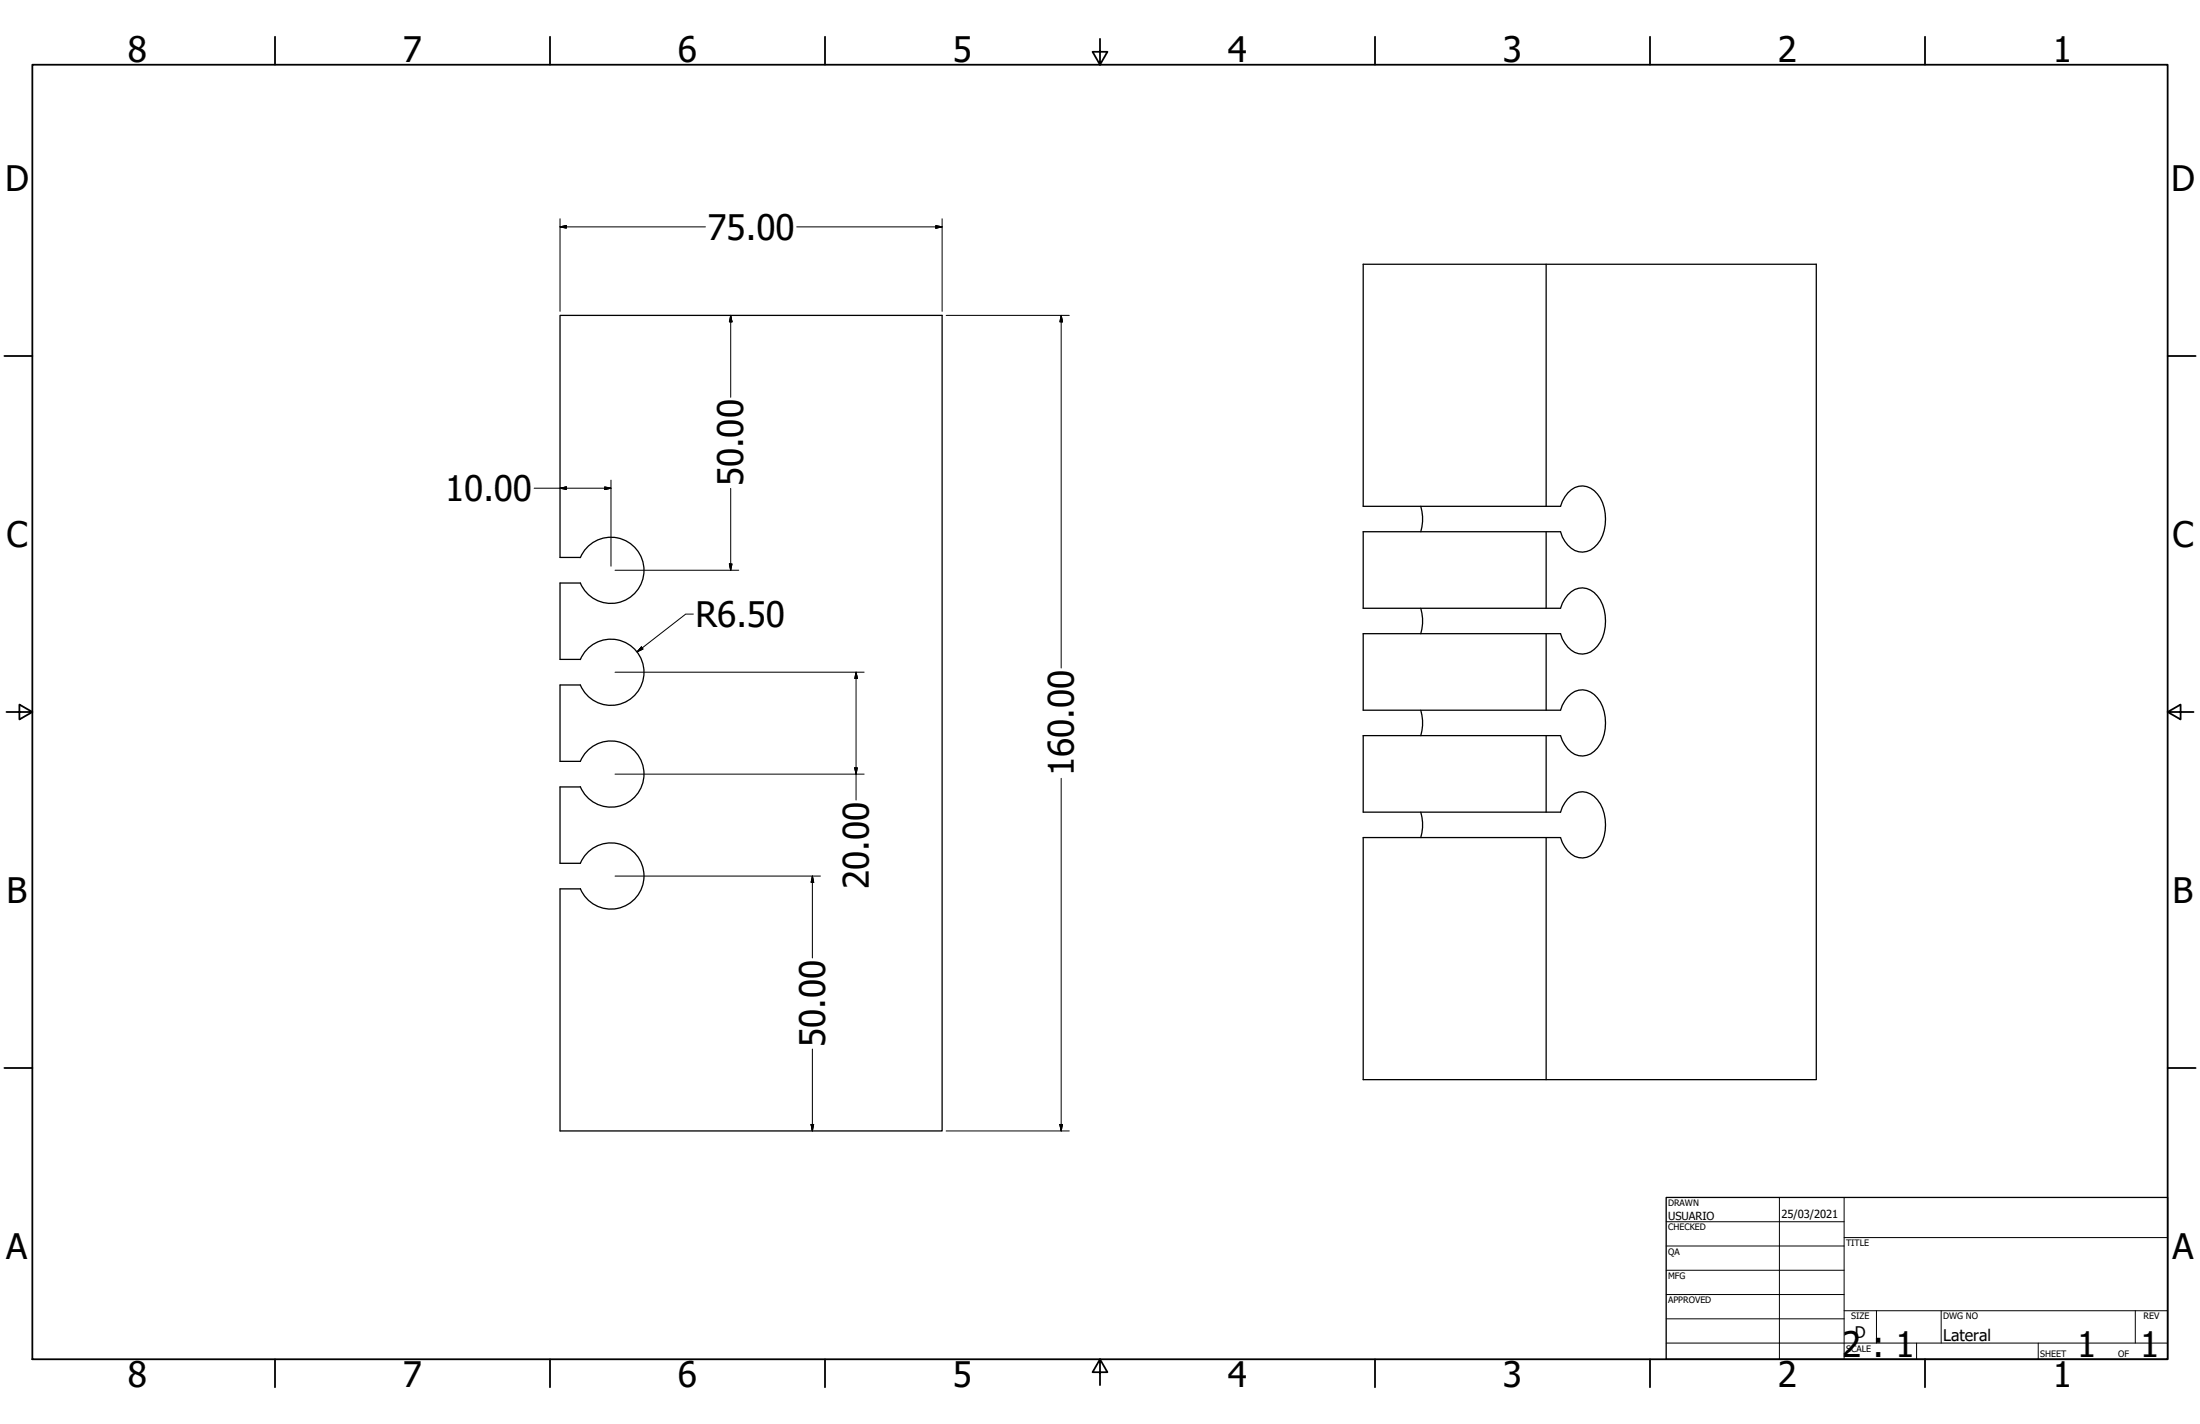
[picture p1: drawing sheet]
<svg xmlns="http://www.w3.org/2000/svg" width="864mm" height="559mm" viewBox="0 0 864 559" stroke-linecap="round" stroke-linejoin="round" font-family="sans-serif">
<!-- layer: Visible (ANSI) -->
<g fill="none" stroke="#000" stroke-width=".51">
<path d="M606.9 103.7v95M557.7 198.7a17.5 17.5 0 0 1 0 10M227.8 218.8a13 13 0 0 1 19.9-5.3 13 13 0 0 1 0 20.6 13 13 0 0 1-19.9-5.3M227.8 218.8h-8v-95h150v320h-150v-95h8M606.9 208.7v30M227.8 228.8h-8v30h8M557.7 238.7a17.5 17.5 0 0 1 0 10M227.8 258.8a13 13 0 0 1 19.9-5.3 13 13 0 0 1 0 20.6 13 13 0 0 1-19.9-5.3M606.9 248.7v30M227.8 268.8h-8v30h8M557.7 278.7a17.4 17.4 0 0 1 0 10M227.8 298.8a13 13 0 0 1 19.9-5.3 13 13 0 0 1 0 20.6 13 13 0 0 1-19.9-5.4"/>
<path d="M606.9 288.7v30M227.8 308.8h-8v30h8M557.7 318.7a17.4 17.4 0 0 1 0 10M227.8 338.8a13 13 0 0 1 19.9-5.3 13 13 0 0 1 0 20.6 13 13 0 0 1-19.9-5.3M606.9 328.7v95h-71.8v-95h77.5a10.5 10.5 0 0 0 7.2 7.8 8.2 8.2 0 0 0 8.4-4.6 16.6 16.6 0 0 0-2.4-19.4 7.4 7.4 0 0 0-11.5 2.5l-1.7 3.7h-77.5v-30h77.5a10.5 10.5 0 0 0 7.2 7.8 7.9 7.9 0 0 0 8.4-4.6 16.6 16.6 0 0 0-2.4-19.4 7.4 7.4 0 0 0-11.5 2.5l-1.7 3.7h-77.5v-30h77.5a10.5 10.5 0 0 0 7.2 7.8 7.9 7.9 0 0 0 8.4-4.6 16.6 16.6 0 0 0-2.4-19.4 7.4 7.4 0 0 0-11.5 2.4l-1.7 3.8h-77.5v-30h77.5a10.5 10.5 0 0 0 7.2 7.8 8 8 0 0 0 8.4-4.5 16.6 16.6 0 0 0-2.4-19.5 7.4 7.4 0 0 0-11.5 2.4l-1.7 3.8h-77.5v-95h177.9v320h-106.1"/>
</g>
<!-- layer: Border (ANSI) -->
<g fill="none" stroke="#000" stroke-width=".7">
<path d="M107.9 14.4v11M215.9 14.4v11M323.8 14.4v11M431.8 15.2v10.2l-2.9-5.1h5.8l-2.9 5.1M539.8 14.4v11M647.7 14.4v11M755.6 14.4v11M12.7 25.4h838.2v508h-838.2zM1.7 139.7h11M850.9 139.7h11M2.5 279.4h10.2l-5.1-2.9v5.8l5.1-2.9M850.9 279.4l5.1 2.9v-5.8l-5.1 2.9h10.2"/>
<path d="M1.7 419.1h11M850.9 419.1h11M107.9 533.4v11M215.9 533.4v11M323.8 533.4v11M431.8 533.4l2.9 5.1h-5.8l2.9-5.1v10.2M539.8 533.4v11M647.7 533.4v11M755.6 533.4v11"/>
</g>
<!-- layer: Title (ANSI) -->
<g fill="none" stroke="#000" stroke-width=".39">
<path d="M654 479.4h69.9M698.5 469.9v63.5M723.9 469.9v63.5M654 488.9h69.9M654 498.5h69.9M723.9 485.6h127M654 508h69.9M654 517.5h69.9M723.9 514.3h127M736.6 514.3v12.7M762 514.3v12.7M838.2 514.3v12.7"/>
<path d="M654 527h196.9M752.3 527v6.4M800.1 527v6.4"/>
</g>
<path d="M654 469.9h196.9v63.5h-196.9z" fill="none" stroke="#000" stroke-width=".51"/>
<!-- layer: Dimension (ANSI) -->
<g fill="none" stroke="#000" stroke-width=".39">
<path d="M219.8 89l2.5-.5v1zM219.8 89h57.1M219.8 85.9v36.3M312.7 89h57.1M367.3 88.5l2.5 .5-2.5 .5zM369.8 85.9v36.3M286.8 123.8l.5 2.5h-1zM286.8 123.8v32.1M371.4 123.8h48.3M416.6 123.8l.5 2.5h-1zM416.6 123.8v138.3M209.7 191.6h30.1"/>
<path d="M219.8 191.6l2.5-.5v1zM237.4 191.1l2.4 .5-2.4 .5zM239.8 188.4v33.8M286.8 191.6v32.2M241.4 223.8h48.6M286.3 221.3h1l-.5 2.5zM251.8 253.9l.6 .8-2.3 1.1zM272.2 241h-3l-19.1 14.8M241.4 263.8h97.8M336 263.8l.5 2.5h-1zM336 263.8v50.1M241.4 303.8h97.8"/>
<path d="M335.5 301.3h1l-.5 2.5zM416.6 305.4v138.4M241.4 343.8h80.7M318.9 343.8l.5 2.5h-1zM318.9 343.8v32.1M318.9 411.7v32.1M318.4 441.3h1l-.5 2.5zM371.4 443.8h48.3M416.1 441.3h1l-.5 2.5z"/>
</g>
<g fill="#000" stroke="#000" stroke-width=".39">
<path d="M219.8 89l2.5-.5zM219.8 89l2.5-.5v1zM367.3 89.5l2.5-.5zM367.3 88.5l2.5 .5-2.5 .5zM286.8 123.8l.5 2.5zM286.8 123.8l.5 2.5h-1zM416.6 123.8l.5 2.5zM416.6 123.8l.5 2.5h-1zM219.8 191.6l2.5-.5zM219.8 191.6l2.5-.5v1zM237.4 192.1l2.4-.5zM237.4 191.1l2.4 .5-2.4 .5z"/>
<path d="M286.3 221.3l.5 2.5zM286.3 221.3h1l-.5 2.5zM251.8 253.9l-1.7 1.9zM251.8 253.9l.6 .8-2.3 1.1zM336 263.8l.5 2.5zM336 263.8l.5 2.5h-1zM335.5 301.3l.5 2.5zM335.5 301.3h1l-.5 2.5zM318.9 343.8l.5 2.5zM318.9 343.8l.5 2.5h-1zM318.4 441.3l.5 2.5zM318.4 441.3h1l-.5 2.5z"/>
<path d="M416.1 441.3l.5 2.5zM416.1 441.3h1l-.5 2.5z"/>
</g>
<g font-size="13.8">
<text x="50.2" y="24.4">8</text>
<text x="158.2" y="24.4">7</text>
<text x="266.1" y="24.4">6</text>
<text x="374.1" y="24.4">5</text>
<text x="482" y="24.4">4</text>
<text x="590" y="24.4">3</text>
<text x="697.9" y="24.4">2</text>
<text x="805.9" y="24.4">1</text>
<text x="2" y="74.9">D</text>
<text x="852.2" y="74.9">D</text>
<text x="277.7" y="94">75.00</text>
<text x="291.8" y="190.9" transform="rotate(-90 291.8 190.9)">50.00</text>
<text x="174.7" y="196.6">10.00</text>
<text x="2.5" y="214.6">C</text>
<text x="852.8" y="214.6">C</text>
<text x="273" y="246">R6.50</text>
<text x="421.5" y="304.6" transform="rotate(-90 421.5 304.6)">160.00</text>
<text x="341.1" y="348.9" transform="rotate(-90 341.1 348.9)">20.00</text>
<text x="2.6" y="354.3">B</text>
<text x="852.9" y="354.3">B</text>
<text x="323.9" y="410.8" transform="rotate(-90 323.9 410.8)">50.00</text>
<text x="2.5" y="494">A</text>
<text x="852.7" y="494">A</text>
<text x="723.1" y="532.6">2 : 1</text>
<text x="815.4" y="532.6">1</text>
<text x="840.1" y="532.6">1</text>
<text x="50.2" y="544.4">8</text>
<text x="158.2" y="544.4">7</text>
<text x="266.1" y="544.4">6</text>
<text x="374.1" y="544.4">5</text>
<text x="482" y="544.4">4</text>
<text x="590" y="544.4">3</text>
<text x="697.9" y="544.4">2</text>
<text x="805.9" y="544.4">1</text>
</g>
<g font-size="6.3">
<text x="728.1" y="524.9">D</text>
<text x="762.8" y="526.2">Lateral</text>
</g>
<g font-size="4.4">
<text x="654.8" y="478.6">USUARIO</text>
<text x="699.3" y="478">25/03/2021</text>
</g>
<g font-size="3.5">
<text x="654.8" y="473.2">DRAWN</text>
<text x="654.8" y="482.8">CHECKED</text>
<text x="724.7" y="488.9">TITLE</text>
<text x="654.8" y="492.3">QA</text>
<text x="654.8" y="501.8">MFG</text>
<text x="654.8" y="511.4">APPROVED</text>
<text x="726.7" y="517.7">SIZE</text>
<text x="762.8" y="517.7">DWG NO</text>
<text x="841.4" y="517.7">REV</text>
<text x="724.7" y="530.4">SCALE</text>
<text x="800.9" y="532.6">SHEET</text>
<text x="831.5" y="532.6">OF</text>
</g>
</svg>
